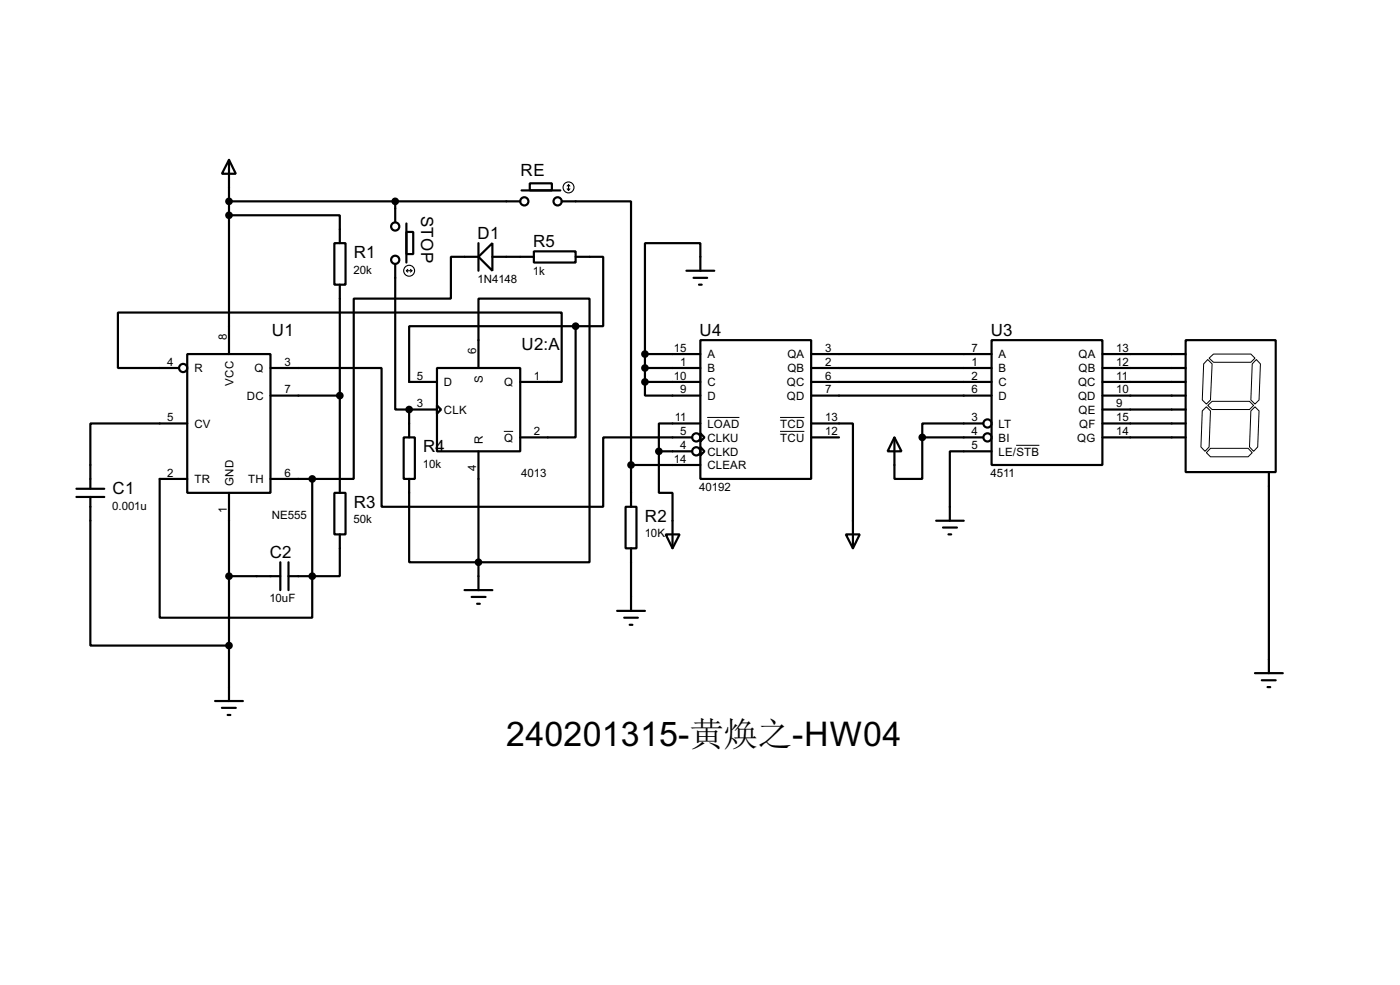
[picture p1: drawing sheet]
<svg xmlns="http://www.w3.org/2000/svg" width="256mm" height="180mm" viewBox="0 0 256 180" stroke-linecap="round" stroke-linejoin="round" font-family="sans-serif">
<g fill="none" stroke="#000" stroke-width=".4">
<path d="M42 29.3l1.2 2.5h-2.5zM42 39.4h20.3v5.1M42 29.3v35.5M42 36.9h53.3M72.4 36.9v3.8M95.6 34.9h7.1M97.1 33.6h4v1.3h-4zM102.9 36.9h12.7v48.2M61.3 44.5h2v7.6h-2zM62.3 52.1v38.1M72.4 48.3v26.7h2.6M74.5 42.5h1.2v4h-1.2z"/>
<path d="M74.5 40.9v7.2M87.7 47l2.5-2.5v5.1zM87.7 47h-5.1v7.7h-17.8v33h-7.6M87.7 44.5v5.1M90.2 47h7.6M97.8 46h7.7v2.1h-7.7zM105.5 59.7h-30.5v10.2h5.1M105.5 59.7v20.4h-10.2M105.5 47h5v12.7h-5M125.8 49.6h5.1M127.1 50.9h2.5M128.1 52.1h.5"/>
<path d="M128.3 49.6v-5.1h-10.1v20.3M32.8 67.4h-11.2v-10.2h81.3v12.7h-7.6M34.3 64.8h15.3v25.4h-15.3zM34.3 77.5h-17.7v12M49.6 67.4h20.3v25.4h40.6v-12.7h16.3M49.6 72.4h12.7M75 75h5.1M75 75v5.1M80.1 67.4h15.2v15.2h-15.2zM80.1 74.2l.7 .8-.7 .7zM87.7 67.4v-12.7h20.3v48.2h-33v-15.2M118.2 69.9v2.5h10.1"/>
<path d="M118.2 64.8h10.1M118.2 67.4h10.1M118.2 69.9h10.1M118.2 64.8v5.1M128.3 62.3h20.3v25.4h-20.3zM128.3 79.3l.8 .8-.8 .7zM128.3 77.5h-7.6v5.1M148.6 77.5h7.7v22.9M148.6 64.8h33.1M148.6 67.4h33.1M148.6 69.9h33.1M148.6 72.4h33.1"/>
<path d="M180.1 77.5h-11.1v2.6M181.7 62.3h20.3v22.8h-20.3zM202 64.8h15.2M202 67.4h15.2M202 69.9h15.2M202 72.4h15.2M202 75h15.2M202 77.5h15.2M217.2 62.3h16.5v24.1h-16.5zM14 91h5.1M14 89.5h5.1M16.6 91v27.2h25.4"/>
<path d="M34.3 87.7h-5v25.4h27.9v-7.6M42 90.2v38.1M49.6 87.7h7.6M57.2 87.7v17.8M61.3 90.2h2v7.6h-2zM62.3 97.8v7.7h-5.1M74 80.1h2v7.6h-2zM87.7 82.6v25.4M114.6 92.8h2v7.6h-2zM115.6 85.1v7.7M115.6 85.1h12.7M120.7 82.6v7.6h2.5v10.2"/>
<path d="M120.7 82.6h6.1M122 97.8h2.5l-1.3 2.6zM128.3 81.8l.8 .8-.8 .8zM148.6 80.1h5.1M155 97.8h2.5l-1.2 2.6zM163.9 80.1l1.3 2.5h-2.6zM163.9 80.1v7.6h5.1v-7.6M169 80.1h11.1M171.5 95.3h5.1M172.8 96.6h2.5M173.8 97.8h.5M181.7 82.6h-7.7v12.7"/>
<path d="M202 80.1h15.2M232.5 86.4v36.8M42 105.5h9.4M51.4 102.9v5.1M52.9 105.5h4.3M52.9 102.9v5.1M85.1 108h5.1M86.4 109.3h2.6M87.4 110.5h.5M113.1 111.8h5.1M114.4 113.1h2.5M115.4 114.4h.5"/>
<path d="M115.6 100.4v11.4M39.4 128.3h5.1M40.7 129.6h2.5M41.7 130.9h.5M229.9 123.2h5.1M231.2 124.5h2.5M232.2 125.8h.5"/>
<circle cx="96" cy="36.9" r=".75"/>
<circle cx="102.1" cy="36.9" r=".75"/>
<circle cx="72.4" cy="47.6" r=".75"/>
<circle cx="72.4" cy="41.5" r=".75"/>
<circle cx="33.5" cy="67.4" r=".75"/>
<circle cx="180.9" cy="77.5" r=".75"/>
<circle cx="127.5" cy="82.6" r=".75"/>
<circle cx="127.5" cy="80.1" r=".75"/>
<circle cx="180.9" cy="80.1" r=".75"/>
</g>
<g fill="#000">
<circle cx="75" cy="75" r=".2"/>
<circle cx="57.2" cy="105.5" r=".2"/>
</g>
<path d="M92.3 79h1.7M129.6 76.4h5.9M142.9 79h4.5M142.9 76.4h4.5M220.3 75.2l.7-.7 .8 .7-.3 6.6-.7 .8-.8-.8zM221.3 65.8l.8 .8-.3 6.6-.8 .8-.7-.8 .2-6.6zM221.3 74.2l.8-.7h6.8l.8 .7-.8 .8h-6.8zM221.5 65.6l.8-.8h6.9l.7 .8-.7 .7h-6.9zM229.2 75.2l.7-.7 .8 .7-.3 6.6-.7 .8-.8-.8zM230.2 65.8l.7 .8-.2 6.6-.8 .8-.7-.8 .2-6.6zM186.2 81.5h4.2M221.8 82.1h6.9l.7 .8-.7 .7h-6.9l-.8-.7z" fill="none" stroke="#000" stroke-width=".18"/>
<g fill="none" stroke="#000" stroke-width=".2">
<path d="M103.9 34.6l.3 .3M104.2 33.8v1.1M104.2 33.8l-.3 .3M104.2 33.8l.2 .3M104.4 34.6l-.2 .3M74.5 49.6h1M74.5 49.6l.2 .2M74.7 49.3l-.2 .3M75.2 49.3l.3 .3M75.5 49.6l-.3 .2"/>
<circle cx="104.1" cy="34.3" r="1"/>
<circle cx="74.9" cy="49.6" r="1"/>
</g>
<g fill="#000" stroke="#000" stroke-width=".4">
<circle cx="41.9" cy="36.9" r=".5"/>
<circle cx="41.9" cy="39.4" r=".5"/>
<circle cx="72.4" cy="36.9" r=".5"/>
<circle cx="105.4" cy="59.7" r=".5"/>
<circle cx="62.2" cy="72.4" r=".5"/>
<circle cx="74.9" cy="75" r=".5"/>
<circle cx="118.1" cy="64.8" r=".5"/>
<circle cx="118.1" cy="69.9" r=".5"/>
<circle cx="118.1" cy="67.4" r=".5"/>
<circle cx="57.2" cy="87.7" r=".5"/>
<circle cx="115.6" cy="85.1" r=".5"/>
<circle cx="120.7" cy="82.6" r=".5"/>
<circle cx="168.9" cy="80.1" r=".5"/>
<circle cx="41.9" cy="118.2" r=".5"/>
<circle cx="41.9" cy="105.5" r=".5"/>
<circle cx="57.2" cy="105.5" r=".5"/>
<circle cx="87.6" cy="102.9" r=".5"/>
</g>
<text font-size="7" x="92.8" y="136.6">240201315-黄焕之-HW04</text>
<g font-size="3.5">
<text x="95.4" y="32.1">RE</text>
<text x="77.2" y="39.5" transform="rotate(90 77.2 39.5)">STOP</text>
<text x="64.8" y="47.2">R1</text>
<text x="87.5" y="43.7">D1</text>
<text x="97.7" y="45.2">R5</text>
<text x="49.8" y="61.4">U1</text>
<text x="95.6" y="64">U2:A</text>
<text x="128.2" y="61.4">U4</text>
<text x="181.5" y="61.4">U3</text>
<text x="77.5" y="82.8">R4</text>
<text x="20.6" y="90.4">C1</text>
<text x="64.8" y="92.9">R3</text>
<text x="118.2" y="95.5">R2</text>
<text x="49.4" y="102.1">C2</text>
</g>
<g font-size="2.4">
<text x="64.8" y="50.1">20k</text>
<text x="87.5" y="51.8">1N4148</text>
<text x="97.6" y="50.3">1k</text>
<text x="41.5" y="62.3" transform="rotate(-90 41.5 62.3)">8</text>
<text x="87.3" y="64.8" transform="rotate(-90 87.3 64.8)">6</text>
<text x="123.5" y="64.4">15</text>
<text x="129.6" y="65.6">A</text>
<text x="144.2" y="65.6">QA</text>
<text x="151.2" y="64.4">3</text>
<text x="178" y="64.4">7</text>
<text x="182.9" y="65.6">A</text>
<text x="197.6" y="65.6">QA</text>
<text x="204.5" y="64.4">13</text>
<text x="30.7" y="67">4</text>
<text x="35.6" y="68.1">R</text>
<text x="42.8" y="70.6" transform="rotate(-90 42.8 70.6)">VCC</text>
<text x="46.6" y="68.1">Q</text>
<text x="52.1" y="72">7</text>
<text x="52.1" y="67">3</text>
<text x="76.4" y="69.5">5</text>
<text x="81.3" y="70.7">D</text>
<text x="88.5" y="70" transform="rotate(-90 88.5 70)">S</text>
<text x="92.3" y="70.7">Q</text>
<text x="97.8" y="69.5">1</text>
<text x="123.5" y="69.5">10</text>
<text x="124.6" y="67">1</text>
<text x="124.6" y="72">9</text>
<text x="129.6" y="68.1">B</text>
<text x="129.6" y="70.7">C</text>
<text x="144.1" y="70.7">QC</text>
<text x="144.2" y="68.1">QB</text>
<text x="151.2" y="67">2</text>
<text x="151.2" y="69.5">6</text>
<text x="151.2" y="72">7</text>
<text x="178" y="67">1</text>
<text x="178" y="69.5">2</text>
<text x="178" y="72">6</text>
<text x="182.9" y="68.1">B</text>
<text x="182.9" y="70.7">C</text>
<text x="197.5" y="70.7">QC</text>
<text x="197.6" y="68.1">QB</text>
<text x="204.5" y="67">12</text>
<text x="204.5" y="69.5">11</text>
<text x="204.5" y="72">10</text>
<text x="30.7" y="77.1">5</text>
<text x="45.2" y="73.2">DC</text>
<text x="76.4" y="74.6">3</text>
<text x="81.3" y="75.8">CLK</text>
<text x="123.6" y="77.1">11</text>
<text x="129.6" y="73.2">D</text>
<text x="144.1" y="73.2">QD</text>
<text x="151.2" y="77.1">13</text>
<text x="178" y="77.1">3</text>
<text x="182.9" y="73.2">D</text>
<text x="197.5" y="73.2">QD</text>
<text x="197.6" y="75.8">QE</text>
<text x="204.5" y="74.6">9</text>
<text x="204.5" y="77.1">15</text>
<text x="35.6" y="78.3">CV</text>
<text x="88.5" y="81.3" transform="rotate(-90 88.5 81.3)">R</text>
<text x="92.3" y="80.8">Q</text>
<text x="97.8" y="79.7">2</text>
<text x="124.6" y="79.7">5</text>
<text x="124.6" y="82.2">4</text>
<text x="129.6" y="78.3">LOAD</text>
<text x="129.6" y="80.8">CLKU</text>
<text x="129.6" y="83.4">CLKD</text>
<text x="142.9" y="78.3">TCD</text>
<text x="142.9" y="80.8">TCU</text>
<text x="151.2" y="79.7">12</text>
<text x="178" y="79.7">4</text>
<text x="178" y="82.2">5</text>
<text x="182.9" y="78.3">LT</text>
<text x="182.9" y="80.8">BI</text>
<text x="182.9" y="83.4">LE/STB</text>
<text x="197.3" y="80.8">QG</text>
<text x="197.7" y="78.3">QF</text>
<text x="204.5" y="79.7">14</text>
<text x="30.7" y="87.3">2</text>
<text x="35.6" y="88.5">TR</text>
<text x="42.8" y="88.9" transform="rotate(-90 42.8 88.9)">GND</text>
<text x="45.4" y="88.5">TH</text>
<text x="52.1" y="87.3">6</text>
<text x="77.5" y="85.7">10k</text>
<text x="87.3" y="86.3" transform="rotate(-90 87.3 86.3)">4</text>
<text x="95.5" y="87.3">4013</text>
<text x="123.5" y="84.7">14</text>
<text x="128.1" y="89.9">40192</text>
<text x="129.6" y="85.9">CLEAR</text>
<text x="181.5" y="87.3">4511</text>
<text x="20.6" y="93.3">0.001u</text>
<text x="41.6" y="93.9" transform="rotate(-90 41.6 93.9)">1</text>
<text x="49.8" y="95">NE555</text>
<text x="64.8" y="95.8">50k</text>
<text x="118.1" y="98.4">10K</text>
<text x="49.4" y="110.2">10uF</text>
</g>
</svg>
